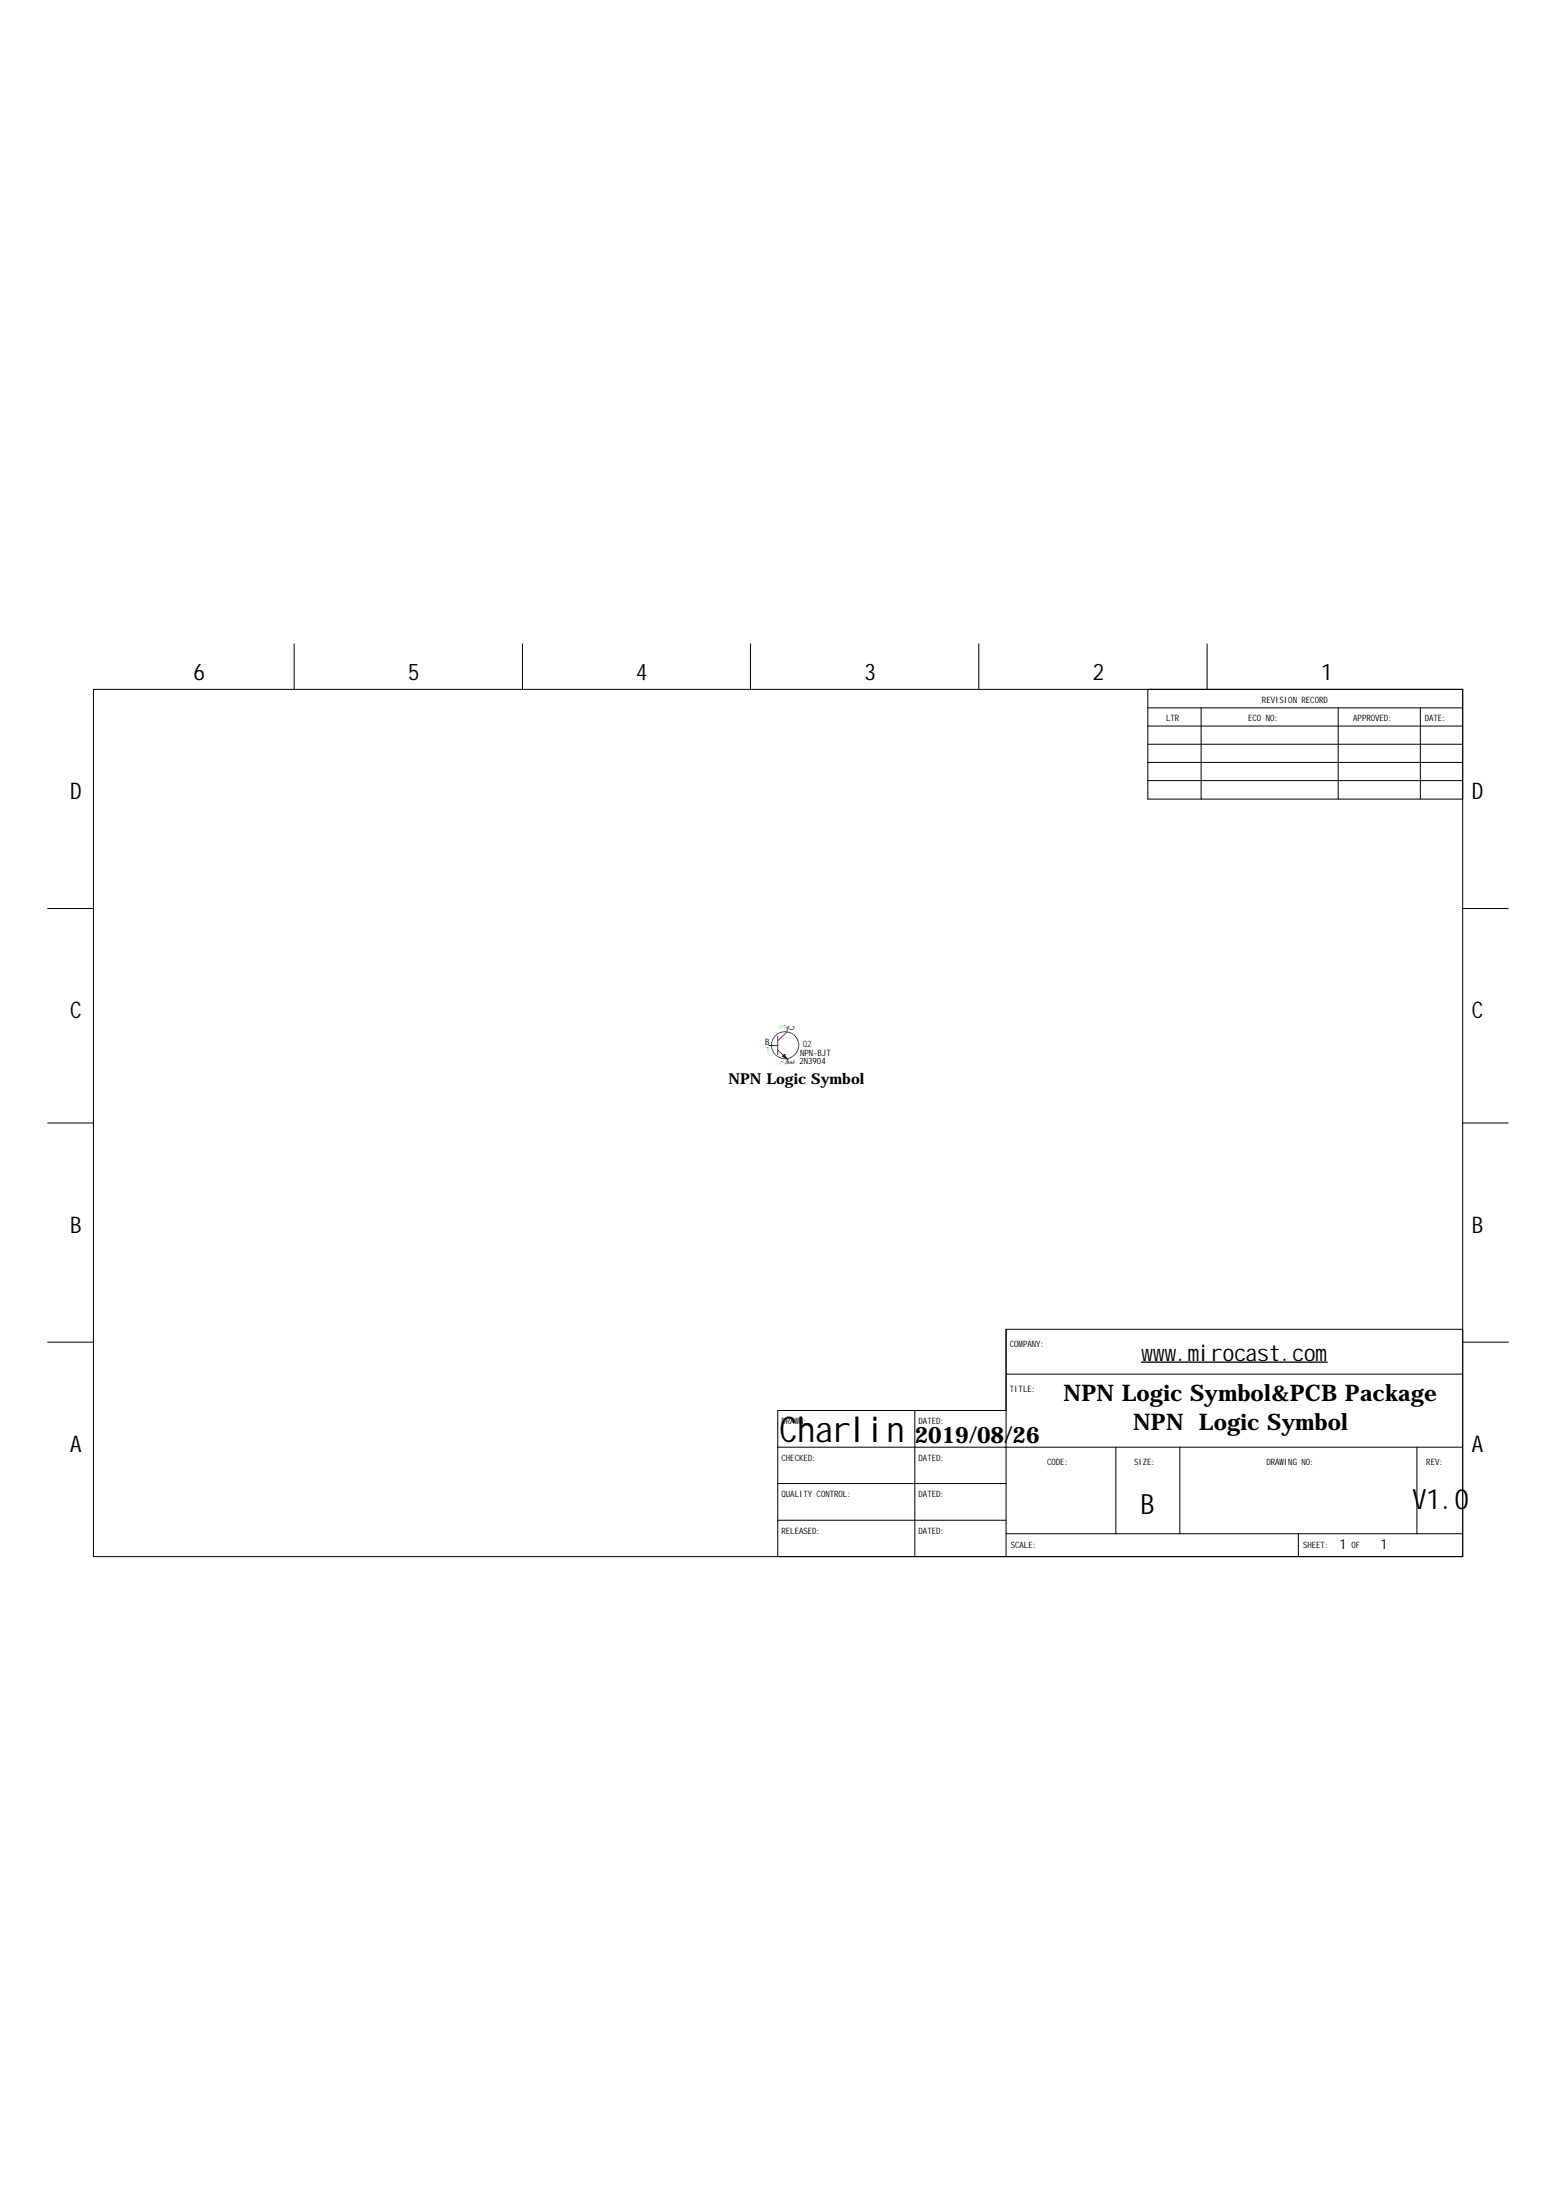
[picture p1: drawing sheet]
<svg xmlns="http://www.w3.org/2000/svg" width="210mm" height="297mm" viewBox="0 0 210 297" stroke-linecap="round" stroke-linejoin="round" font-family="sans-serif">
<g fill="none" stroke="#800080" stroke-width=".13">
<path d="M105 139.9v2.5M106.3 138.7v.6l-1.3 1.2M103.8 141.2h1.2M105 141.8l1.3 1.2M105.6 142.6h.1M105.6 142.6l.7 .4M105.6 142.6h.4M105.8 142.7h.3M105.9 142.4h.1M105.9 142.4l-.3 .2M105.9 142.4l.4 .6M105.9 142.4v.4"/>
<path d="M106 142.5h-.3v.2M106 142.6v.3h.2M106.1 142.8v.1M106.3 143h.1M106.3 143v.6"/>
<circle cx="106" cy="141.1" r="1.84"/>
</g>
<g fill="none" stroke="#000" stroke-width=".13">
<path d="M12.6 93.1h184.8v117.1h-184.8zM39.7 86.9v6.2M70.5 86.9v6.2M101.3 86.9v6.2M132.1 86.9v6.2M154.9 95.6h42.5M154.9 98h42.5M154.9 93.1v14.8h42.5M162.1 95.6v12.3M162.9 86.9v6.2M180.6 95.6v12.3M191.7 95.6v12.3"/>
<path d="M154.9 102.9h42.5M154.9 105.4h42.5M154.9 100.5h42.5M6.4 122.7h6.2M197.4 122.7h6.2M6.4 151.6h6.2M197.4 151.6h6.2M197.4 179.5h-61.6v30.7M6.4 181.2h6.2M105 195.4h92.4M123.5 190.4v19.8M135.8 185.5h61.6"/>
<path d="M135.8 190.4h-30.8v19.8M150.6 195.4v11.7M159.3 195.4v11.7M191.3 195.4v11.7M197.5 181.2h6.1M105 200.3h30.8M105 205.3h30.8M135.8 207.1h61.6M175.3 207.1v3.1"/>
</g>
<path d="M154.1 183.9h25.1" fill="none" stroke="#000" stroke-width=".18"/>
<text font-size="4.8" x="105.2" y="194.7">Charlin</text>
<g font-size="3.8">
<text x="190.7" y="203.8">V1.0</text>
<text x="154" y="204.4">B</text>
</g>
<g font-size="3.1">
<text x="26.1" y="91.8">6</text>
<text x="55.1" y="91.8">5</text>
<text x="85.9" y="91.8">4</text>
<text x="116.7" y="91.8">3</text>
<text x="147.5" y="91.8">2</text>
<text x="178.4" y="91.8">1</text>
<text x="9.5" y="107.9">D</text>
<text x="198.7" y="107.9">D</text>
<text x="9.5" y="137.5">C</text>
<text x="198.7" y="137.5">C</text>
<text x="9.5" y="166.4">B</text>
<text x="198.7" y="166.4">B</text>
<text x="154.1" y="183.8">ww</text>
<text x="155.7" y="183.8">w.mirocast.com</text>
<text x="143.6" y="189.2">NPN Logic Symbol&amp;PCB Package</text>
<text x="9.5" y="196">A</text>
<text x="123.5" y="194.8">2019/08/26</text>
<text x="153" y="193.1">NPN Logic Symbol</text>
<text x="198.7" y="196">A</text>
</g>
<text font-size="2" x="98.3" y="146.3">NPN Logic Symbol</text>
<g font-size="1.9">
<text x="180.8" y="209.1">1</text>
<text x="186.4" y="209.1">1</text>
</g>
<g font-size="1.2">
<text x="170.3" y="94.9">REVISION RECORD</text>
<text x="157.4" y="97.4">LTR</text>
<text x="168.5" y="97.4">ECO NO:</text>
<text x="182.7" y="97.4">APPROVED:</text>
<text x="192.3" y="97.4">DATE:</text>
<text x="103.3" y="141">B</text>
<text x="107.2" y="143.6" transform="rotate(-90 107.2 143.6)">E</text>
<text x="107.2" y="139" transform="rotate(-90 107.2 139)">C</text>
<text x="107.9" y="143.6">2N3904</text>
<text x="108" y="142.6">NPN-BJT</text>
<text x="136.3" y="181.8">COM</text>
<text x="138.1" y="181.8">PANY:</text>
<text x="136.3" y="188">TITLE:</text>
<text x="105.5" y="192.3">DRAW</text>
<text x="105.5" y="197.3">CHECKED:</text>
<text x="107.9" y="192.3">N:</text>
<text x="124" y="192.3">DATED:</text>
<text x="124" y="197.3">DATED:</text>
<text x="141.4" y="197.9">CODE:</text>
<text x="153.1" y="197.9">SIZE:</text>
<text x="170.9" y="197.9">DRAW</text>
<text x="173.3" y="197.9">ING NO:</text>
<text x="192.5" y="197.9">REV:</text>
<text x="105.5" y="202.2">QUALITY CONTROL:</text>
<text x="124" y="202.2">DATED:</text>
<text x="105.5" y="207.1">RELEASED:</text>
<text x="124" y="207.1">DATED:</text>
<text x="136.4" y="208.9">SCALE:</text>
<text x="175.9" y="208.9">SHEET:</text>
<text x="182.4" y="208.9">OF</text>
</g>
<g font-size="1.2" fill="#0f0">
<text x="103.3" y="142.1">1</text>
<text x="106.1" y="143.8" transform="rotate(-90 106.1 143.8)">2</text>
<text x="106.1" y="138.9" transform="rotate(-90 106.1 138.9)">3</text>
</g>
<text font-size="1.2" fill="#000080" x="108.4" y="141.4">Q2</text>
</svg>
